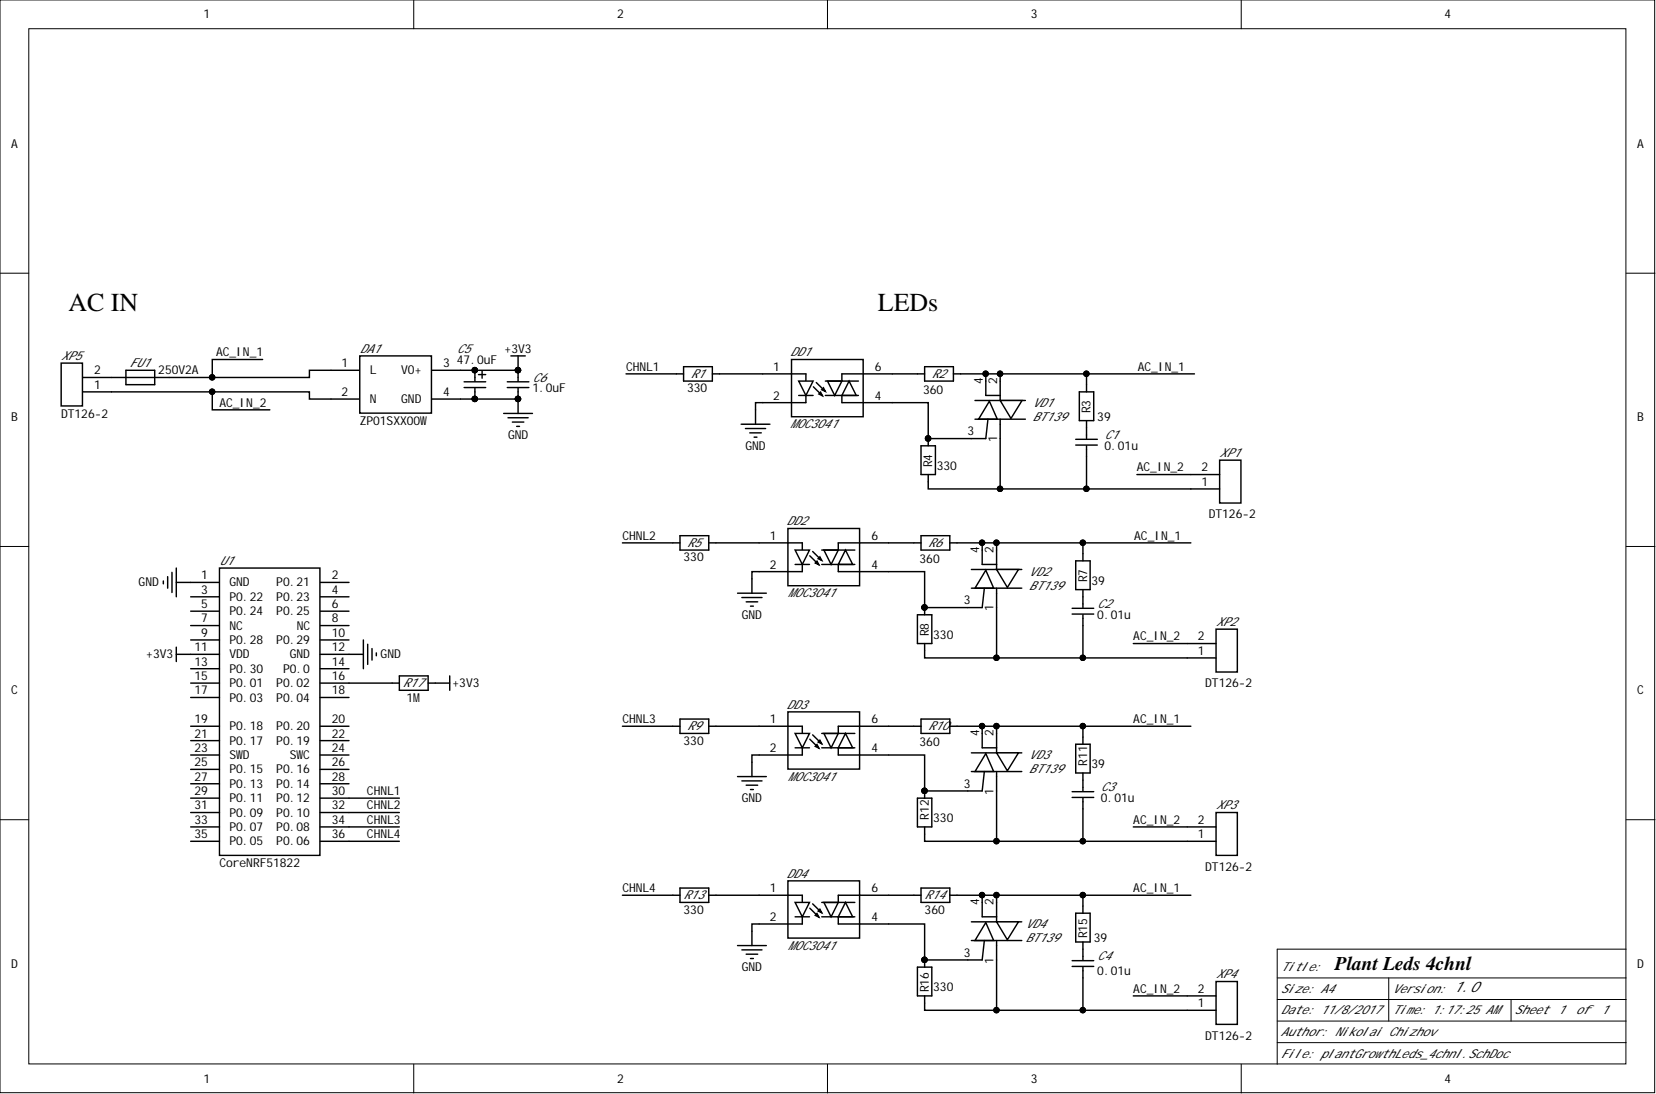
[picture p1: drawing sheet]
# Altium project plantGrowthLeds_4chnl.PrjPCB
1 sheet, 39 parts. Net scope: global (net labels, ports and power ports of the same name join across sheets).
Board file: plantGrowthLeds_4chnl.PcbDoc

## Sheet plantGrowthLeds_4chnl.SchDoc: Plant Leds 4chnl
size A4; Author: Nikolai Chizhov; Revision: 1.0; SheetNumber: 1; SheetTotal: 1

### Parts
C1  0.01u  [C1206]
C2  0.01u  [C1206]
C3  0.01u  [C1206]
C4  0.01u  [C1206]
C5  47.0uF  [C_B_COMPACT]
C6  1.0uF  [C0805_COMPACT]
DA1  ZP01SXX00W  [ZP01SXX0W]
DD1  MOC3041  [DIP6]
DD2  MOC3041  [DIP6]
DD3  MOC3041  [DIP6]
DD4  MOC3041  [DIP6]
FU1  value 250V2A  [FUSE_20x5mm_GLASS]  (hidden comment: FUSE_BOARD)
R1  330  [R0805_COMPACT]
R2  360  [R1206]
R3  39  [R1206]
R4  330  [R1206]
R5  330  [R0805_COMPACT]
R6  360  [R1206]
R7  39  [R1206]
R8  330  [R1206]
R9  330  [R0805_COMPACT]
R10  360  [R1206]
R11  39  [R1206]
R12  330  [R1206]
R13  330  [R0805_COMPACT]
R14  360  [R1206]
R15  39  [R1206]
R16  330  [R1206]
R17  1M  [R0805_COMPACT]
U1  CoreNRF51822  [BOARD_CORE_NRF51822]
VD1  BT139  [TO220-lie]
VD2  BT139  [TO220-lie]
VD3  BT139  [TO220-lie]
VD4  BT139  [TO220-lie]
XP1  DT126-2  [DT126-2-5mm]
XP2  DT126-2  [DT126-2-5mm]
XP3  DT126-2  [DT126-2-5mm]
XP4  DT126-2  [DT126-2-5mm]
XP5  DT126-2  [DT126-2-5mm]

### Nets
+3V3: C5.1(P) C6.2(M) DA1.3(VO+) R17.2 U1.11(VDD)
GND: C5.2(M) C6.1(P) DA1.4(GND) DD1.2(GND) DD2.2(GND) DD3.2(GND) DD4.2(GND) U1.1(GND) U1.12(GND)
AC_IN_1: DA1.1(L) FU1.1 R2.2 R3.2 R6.2 R7.2 R10.2 R11.2 R14.2 R15.2 VD1.2(T2) VD1.4(HEAT) VD2.2(T2) VD2.4(HEAT) VD3.2(T2) VD3.4(HEAT) VD4.2(T2) VD4.4(HEAT)
AC_IN_2: DA1.2(N) XP1.2 XP2.2 XP3.2 XP4.2 XP5.1
CHNL1: R1.1 U1.30(P0.12)
CHNL2: R5.1 U1.32(P0.10)
CHNL3: R9.1 U1.34(P0.08)
CHNL4: R13.1 U1.36(P0.06)
NetC1_1: C1.1(P) R4.1 VD1.1(T1) XP1.1
NetC1_2: C1.2(M) R3.1
NetC2_1: C2.1(P) R8.1 VD2.1(T1) XP2.1
NetC2_2: C2.2(M) R7.1
NetC3_1: C3.1(P) R12.1 VD3.1(T1) XP3.1
NetC3_2: C3.2(M) R11.1
NetC4_1: C4.1(P) R16.1 VD4.1(T1) XP4.1
NetC4_2: C4.2(M) R15.1
NetDD1_1: DD1.1(VCC) R1.2
NetDD1_4: DD1.4(MT) R4.2 VD1.3(G)
NetDD1_6: DD1.6(MT) R2.1
NetDD2_1: DD2.1(VCC) R5.2
NetDD2_4: DD2.4(MT) R8.2 VD2.3(G)
NetDD2_6: DD2.6(MT) R6.1
NetDD3_1: DD3.1(VCC) R9.2
NetDD3_4: DD3.4(MT) R12.2 VD3.3(G)
NetDD3_6: DD3.6(MT) R10.1
NetDD4_1: DD4.1(VCC) R13.2
NetDD4_4: DD4.4(MT) R16.2 VD4.3(G)
NetDD4_6: DD4.6(MT) R14.1
NetFU1_2: FU1.2 XP5.2
NetR17_1: R17.1 U1.16(P0.02)

Not connected (* = marked no-connect by the designer): U1 2(P0.21) 3(P0.22) 4(P0.23) 5(P0.24) 6(P0.25) 7(NC) 8(NC) 9(P0.28) 10(P0.29) 13(P0.30) 14(P0.0) 15(P0.01) 17(P0.03) 18(P0.04) 19(P0.18) 20(P0.20) 21(P0.17) 22(P0.19) 23(SWD) 24(SWC) 25(P0.15) 26(P0.16) 27(P0.13) 28(P0.14) 29(P0.11) 31(P0.09) 33(P0.07) 35(P0.05)

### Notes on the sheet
- AC IN
- LEDs
